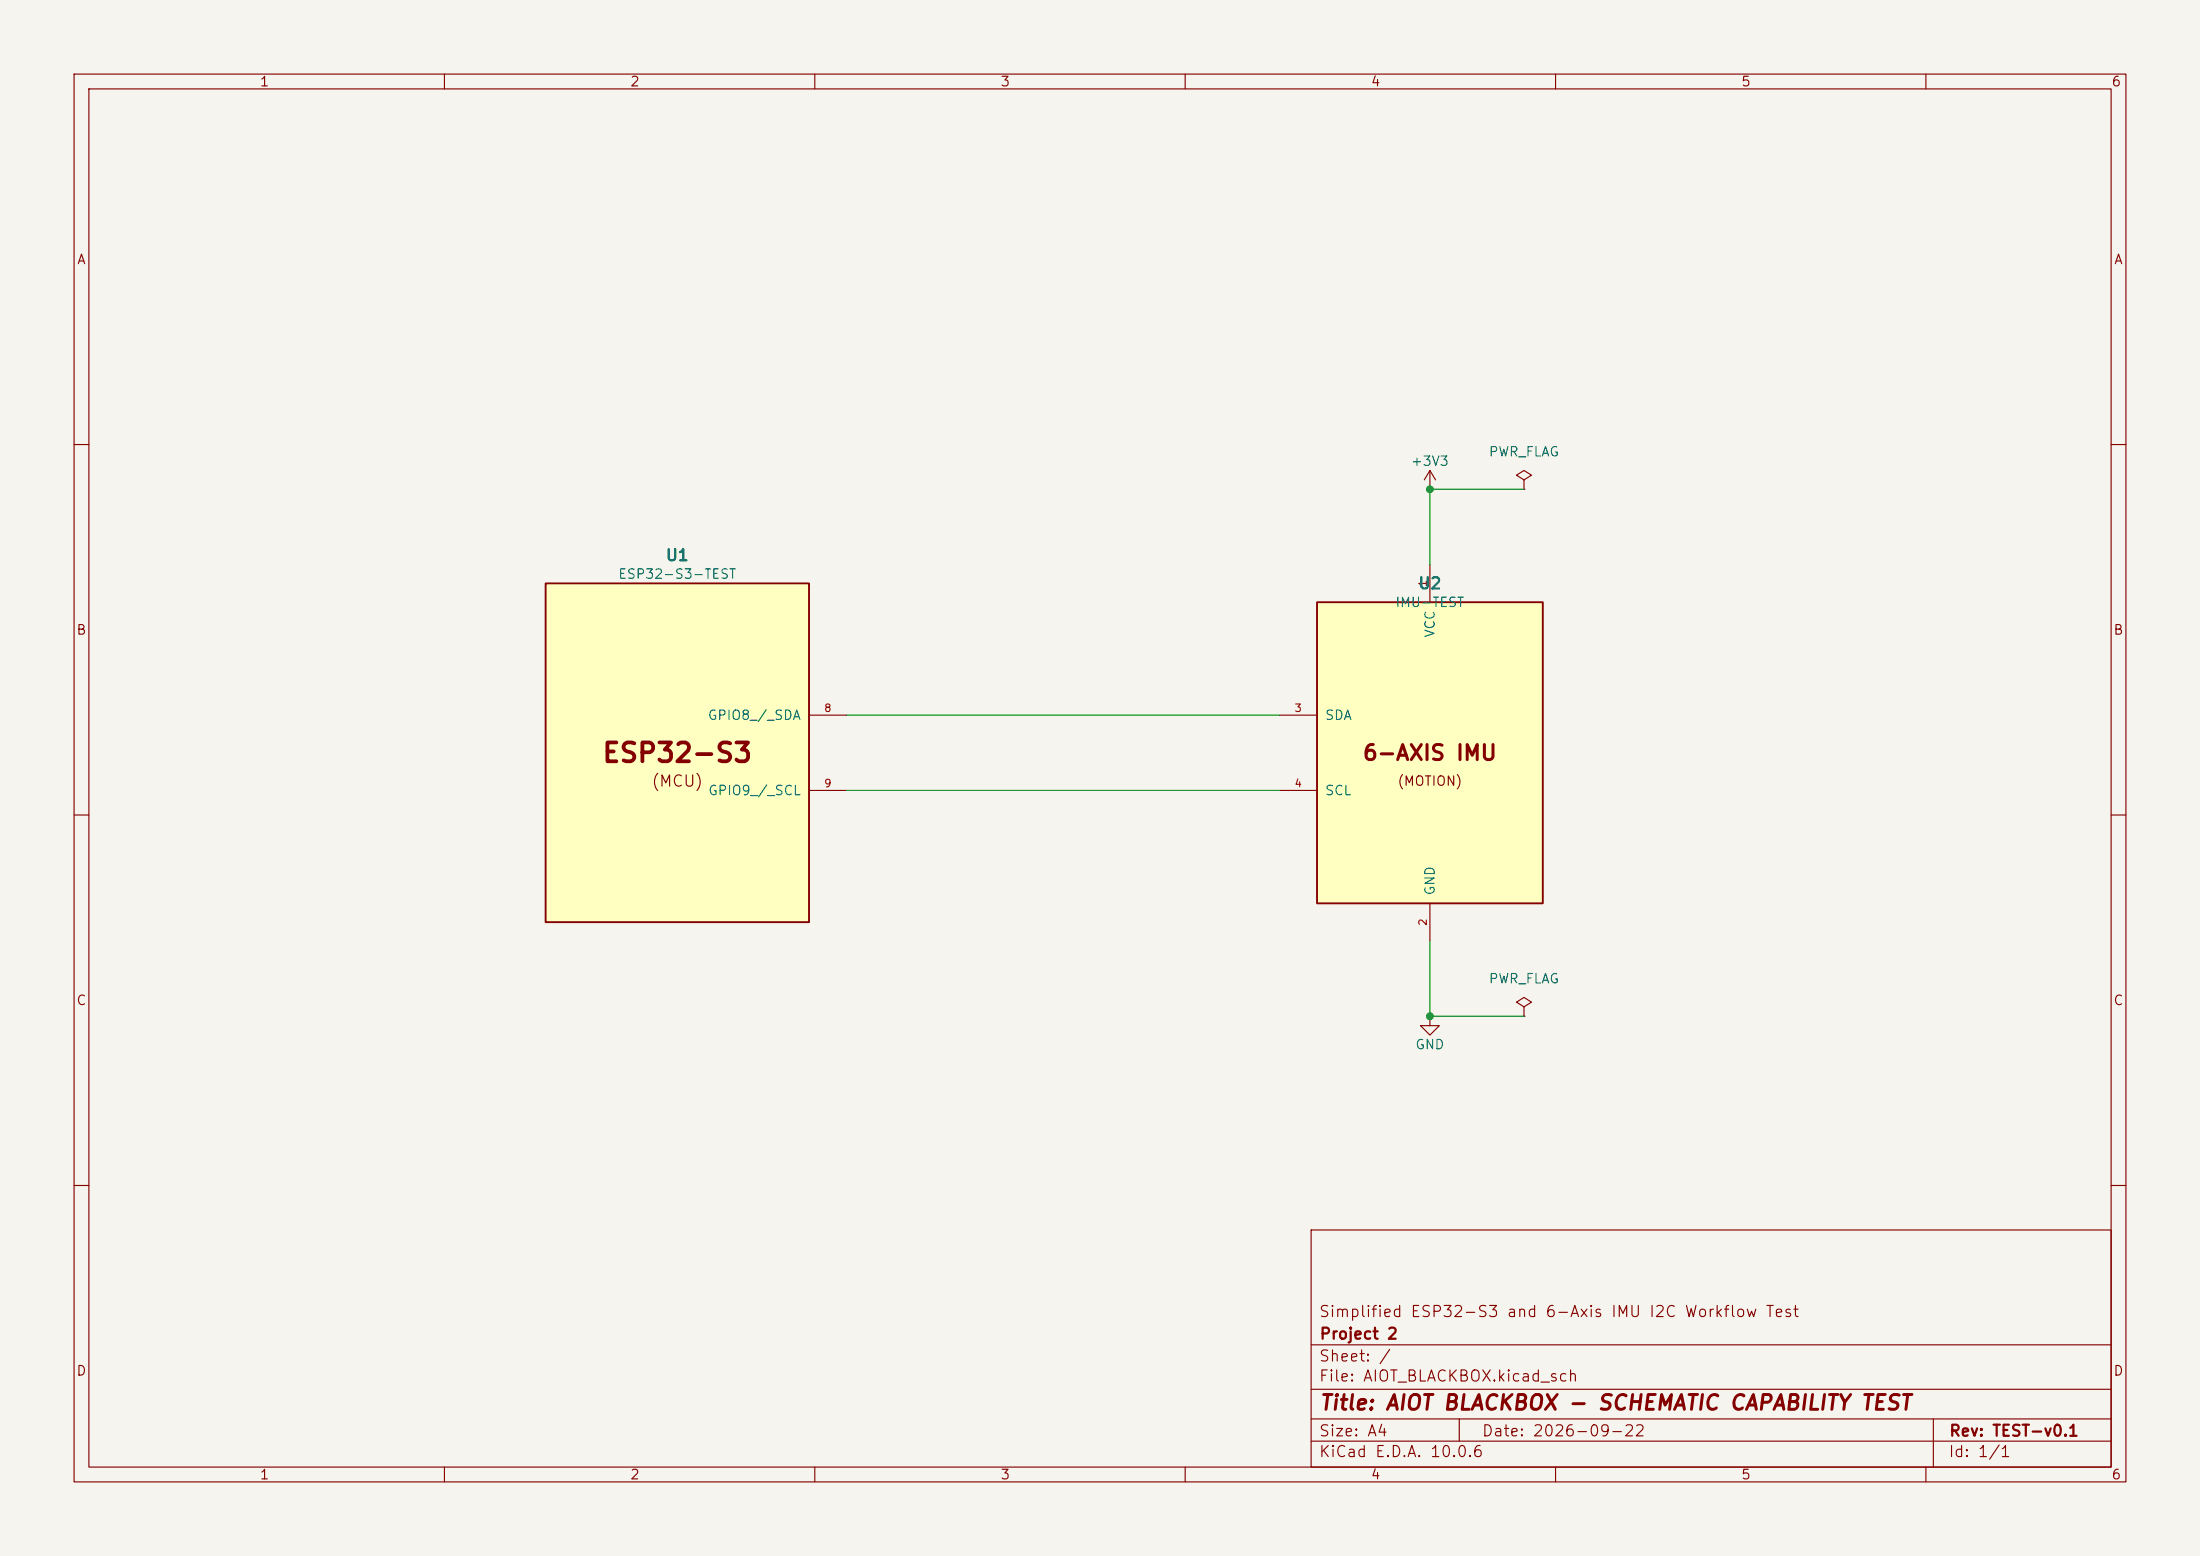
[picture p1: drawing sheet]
(kicad_sch
 (version 20260306)
 (generator "eeschema")
 (generator_version "10.0")
 (paper "A4")
 (title_block
  (title "AIOT BLACKBOX - SCHEMATIC CAPABILITY TEST")
  (date "2026-09-22")
  (rev "TEST-v0.1")
  (company "Project 2")
  (comment 1 "Simplified ESP32-S3 and 6-Axis IMU I2C Workflow Test"))
 (lib_symbols
  (symbol "ESP32-S3-TEST"
   (pin_names
    (offset 1.016)) (exclude_from_sim no) (in_bom yes) (on_board yes)
   (duplicate_pin_numbers_are_jumpers no)
   (property "Reference" "U" (at 0 26.67 0) (effects (font (size 1.524 1.524)
    (bold yes))))
   (property "Value" "ESP32-S3-TEST" (at 0 24.13 0) (effects (font (size 1.27 1.27))))
   (property "Footprint" "" (at 0 0 0) (hide yes) (effects (font (size 1.27 1.27))))
   (property "Datasheet" "" (at 0 0 0) (hide yes) (effects (font (size 1.27 1.27))))
   (property "Description" "Simplified ESP32-S3 test symbol" (at 0 0 0) (hide yes) (effects (font (size 1.27 1.27))))
   (symbol "ESP32-S3-TEST_0_1"
    (rectangle (start -17.78 22.86) (end 17.78 -22.86) (stroke (width 0.254) (type default)) (fill (type background)))
    (text "ESP32-S3" (at 0 0 0) (effects (font (size 2.54 2.54)
    (bold yes))))
    (text "(MCU)" (at 0 -3.81 0) (effects (font (size 1.524 1.524)))))
   (symbol "ESP32-S3-TEST_1_1"
    (pin bidirectional line (at 22.86 5.08 180) (length 5.08) (name "GPIO8 / SDA" (effects (font (size 1.27 1.27)))) (number "8" (effects (font (size 1.016 1.016)))))
    (pin bidirectional line (at 22.86 -5.08 180) (length 5.08) (name "GPIO9 / SCL" (effects (font (size 1.27 1.27)))) (number "9" (effects (font (size 1.016 1.016))))))
   (embedded_fonts no))
  (symbol "IMU-TEST"
   (pin_names
    (offset 1.016)) (exclude_from_sim no) (in_bom yes) (on_board yes)
   (duplicate_pin_numbers_are_jumpers no)
   (property "Reference" "U" (at 0 24.13 0) (effects (font (size 1.524 1.524)
    (bold yes))))
   (property "Value" "IMU-TEST" (at 0 21.59 0) (effects (font (size 1.27 1.27))))
   (property "Footprint" "" (at 0 0 0) (hide yes) (effects (font (size 1.27 1.27))))
   (property "Datasheet" "" (at 0 0 0) (hide yes) (effects (font (size 1.27 1.27))))
   (property "Description" "Simplified 6-axis IMU test symbol" (at 0 0 0) (hide yes) (effects (font (size 1.27 1.27))))
   (symbol "IMU-TEST_0_1"
    (rectangle (start -15.24 20.32) (end 15.24 -20.32) (stroke (width 0.254) (type default)) (fill (type background)))
    (text "6-AXIS IMU" (at 0 0 0) (effects (font (size 2.032 2.032)
    (bold yes))))
    (text "(MOTION)" (at 0 -3.81 0) (effects (font (size 1.27 1.27)))))
   (symbol "IMU-TEST_1_1"
    (pin power_in line (at 0 25.4 270) (length 5.08) (name "VCC" (effects (font (size 1.27 1.27)))) (number "1" (effects (font (size 1.016 1.016)))))
    (pin power_in line (at 0 -25.4 90) (length 5.08) (name "GND" (effects (font (size 1.27 1.27)))) (number "2" (effects (font (size 1.016 1.016)))))
    (pin bidirectional line (at -20.32 5.08 0) (length 5.08) (name "SDA" (effects (font (size 1.27 1.27)))) (number "3" (effects (font (size 1.016 1.016)))))
    (pin input line (at -20.32 -5.08 0) (length 5.08) (name "SCL" (effects (font (size 1.27 1.27)))) (number "4" (effects (font (size 1.016 1.016))))))
   (embedded_fonts no))
  (symbol "power:+3V3"
  (power global)
  (pin_numbers (hide yes))
  (pin_names
   (offset 0) (hide yes))
  (exclude_from_sim no)
  (in_bom yes)
  (on_board yes)
  (in_pos_files yes)
  (duplicate_pin_numbers_are_jumpers no)
  (property "Reference" "#PWR" (at 0 -3.81 0) (show_name no) (do_not_autoplace no) (hide yes) (effects (font (size 1.27 1.27))))
  (property "Value" "+3V3" (at 0 3.556 0) (show_name no) (do_not_autoplace no) (effects (font (size 1.27 1.27))))
  (property "Footprint" "" (at 0 0 0) (show_name no) (do_not_autoplace no) (hide yes) (effects (font (size 1.27 1.27))))
  (property "Datasheet" "" (at 0 0 0) (show_name no) (do_not_autoplace no) (hide yes) (effects (font (size 1.27 1.27))))
  (property "Description" "Power symbol creates a global label with name \"+3V3\"" (at 0 0 0) (show_name no) (do_not_autoplace no) (hide yes) (effects (font (size 1.27 1.27))))
  (symbol "+3V3_0_1"
   (polyline (pts (xy -0.762 1.27) (xy 0 2.54)) (stroke (width 0) (type default)) (fill (type none)))
   (polyline (pts (xy 0 2.54) (xy 0.762 1.27)) (stroke (width 0) (type default)) (fill (type none)))
   (polyline (pts (xy 0 0) (xy 0 2.54)) (stroke (width 0) (type default)) (fill (type none))))
  (symbol "+3V3_1_1"
   (pin power_in line (at 0 0 90) (length 0) (name "" (effects (font (size 1.27 1.27)))) (number "1" (effects (font (size 1.27 1.27))))))
  (embedded_fonts no))
  (symbol "power:GND"
  (power global)
  (pin_numbers (hide yes))
  (pin_names
   (offset 0) (hide yes))
  (exclude_from_sim no)
  (in_bom yes)
  (on_board yes)
  (in_pos_files yes)
  (duplicate_pin_numbers_are_jumpers no)
  (property "Reference" "#PWR" (at 0 -6.35 0) (show_name no) (do_not_autoplace no) (hide yes) (effects (font (size 1.27 1.27))))
  (property "Value" "GND" (at 0 -3.81 0) (show_name no) (do_not_autoplace no) (effects (font (size 1.27 1.27))))
  (property "Footprint" "" (at 0 0 0) (show_name no) (do_not_autoplace no) (hide yes) (effects (font (size 1.27 1.27))))
  (property "Datasheet" "" (at 0 0 0) (show_name no) (do_not_autoplace no) (hide yes) (effects (font (size 1.27 1.27))))
  (property "Description" "Power symbol creates a global label with name \"GND\" , ground" (at 0 0 0) (show_name no) (do_not_autoplace no) (hide yes) (effects (font (size 1.27 1.27))))
  (symbol "GND_0_1"
   (polyline (pts (xy 0 0) (xy 0 -1.27) (xy 1.27 -1.27) (xy 0 -2.54) (xy -1.27 -1.27) (xy 0 -1.27)) (stroke (width 0) (type default)) (fill (type none))))
  (symbol "GND_1_1"
   (pin power_in line (at 0 0 270) (length 0) (name "" (effects (font (size 1.27 1.27)))) (number "1" (effects (font (size 1.27 1.27))))))
  (embedded_fonts no))
  (symbol "power:PWR_FLAG"
  (power global)
  (pin_numbers (hide yes))
  (pin_names
   (offset 0) (hide yes))
  (exclude_from_sim no)
  (in_bom yes)
  (on_board yes)
  (in_pos_files yes)
  (duplicate_pin_numbers_are_jumpers no)
  (property "Reference" "#FLG" (at 0 1.905 0) (show_name no) (do_not_autoplace no) (hide yes) (effects (font (size 1.27 1.27))))
  (property "Value" "PWR_FLAG" (at 0 3.81 0) (show_name no) (do_not_autoplace no) (effects (font (size 1.27 1.27))))
  (property "Footprint" "" (at 0 0 0) (show_name no) (do_not_autoplace no) (hide yes) (effects (font (size 1.27 1.27))))
  (property "Datasheet" "" (at 0 0 0) (show_name no) (do_not_autoplace no) (hide yes) (effects (font (size 1.27 1.27))))
  (property "Description" "Special symbol for telling ERC where power comes from" (at 0 0 0) (show_name no) (do_not_autoplace no) (hide yes) (effects (font (size 1.27 1.27))))
  (symbol "PWR_FLAG_0_0"
   (pin power_out line (at 0 0 90) (length 0) (name "" (effects (font (size 1.27 1.27)))) (number "1" (effects (font (size 1.27 1.27))))))
  (symbol "PWR_FLAG_0_1"
   (polyline (pts (xy 0 0) (xy 0 1.27) (xy -1.016 1.905) (xy 0 2.54) (xy 1.016 1.905) (xy 0 1.27)) (stroke (width 0) (type default)) (fill (type none))))
  (embedded_fonts no)))
 (wire
  (pts (xy 114.3 96.52) (xy 172.72 96.52))
  (stroke (width 0) (type solid)))
 (wire
  (pts (xy 114.3 106.68) (xy 172.72 106.68))
  (stroke (width 0) (type solid)))
 (wire
  (pts (xy 193.04 76.2) (xy 193.04 66.04))
  (stroke (width 0) (type solid)))
 (wire
  (pts (xy 193.04 127) (xy 193.04 137.16))
  (stroke (width 0) (type solid)))
 (wire
  (pts (xy 193.04 66.04) (xy 205.74 66.04))
  (stroke (width 0) (type solid)))
 (wire
  (pts (xy 193.04 137.16) (xy 205.74 137.16))
  (stroke (width 0) (type solid)))
 (junction
  (at 193.04 66.04)
  (diameter 0)
  (color 0 0 0 0))
 (junction
  (at 193.04 137.16)
  (diameter 0)
  (color 0 0 0 0))
 (symbol
  (lib_id "ESP32-S3-TEST")
  (at 91.44 101.6 0)
  (unit 1)
  (exclude_from_sim no)
  (in_bom yes)
  (on_board yes)
  (dnp no)
  (property "Reference" "U1" (at 91.44 74.93 0) (effects (font (size 1.524 1.524)
    (bold yes))))
  (property "Value" "ESP32-S3-TEST" (at 91.44 77.47 0) (effects (font (size 1.27 1.27))))
  (property "Footprint" "" (at 91.44 101.6 0) (hide yes) (effects (font (size 1.27 1.27))))
  (property "Datasheet" "" (at 91.44 101.6 0) (hide yes) (effects (font (size 1.27 1.27))))
  (property "Description" "Simplified ESP32-S3 test symbol" (at 91.44 101.6 0) (hide yes) (effects (font (size 1.27 1.27))))
  (pin "8")
  (pin "9"))
 (symbol
  (lib_id "IMU-TEST")
  (at 193.04 101.6 0)
  (unit 1)
  (exclude_from_sim no)
  (in_bom yes)
  (on_board yes)
  (dnp no)
  (property "Reference" "U2" (at 193.04 78.74 0) (effects (font (size 1.524 1.524)
    (bold yes))))
  (property "Value" "IMU-TEST" (at 193.04 81.28 0) (effects (font (size 1.27 1.27))))
  (property "Footprint" "" (at 193.04 101.6 0) (hide yes) (effects (font (size 1.27 1.27))))
  (property "Datasheet" "" (at 193.04 101.6 0) (hide yes) (effects (font (size 1.27 1.27))))
  (property "Description" "Simplified 6-axis IMU test symbol" (at 193.04 101.6 0) (hide yes) (effects (font (size 1.27 1.27))))
  (pin "1")
  (pin "2")
  (pin "3")
  (pin "4"))
 (symbol
  (lib_id "power:+3V3")
  (at 193.04 66.04 0)
  (unit 1)
  (exclude_from_sim no)
  (in_bom yes)
  (on_board yes)
  (dnp no)
  (property "Reference" "#PWR01" (at 193.04 69.85 0) (hide yes) (effects (font (size 1.27 1.27))))
  (property "Value" "+3V3" (at 193.04 62.23 0) (effects (font (size 1.27 1.27))))
  (property "Footprint" "" (at 193.04 66.04 0) (hide yes) (effects (font (size 1.27 1.27))))
  (property "Datasheet" "" (at 193.04 66.04 0) (hide yes) (effects (font (size 1.27 1.27))))
  (property "Description" "Power symbol creates a global label with name \"+3V3\"" (at 193.04 66.04 0) (hide yes) (effects (font (size 1.27 1.27))))
  (pin "1"))
 (symbol
  (lib_id "power:PWR_FLAG")
  (at 205.74 66.04 0)
  (unit 1)
  (exclude_from_sim no)
  (in_bom yes)
  (on_board yes)
  (dnp no)
  (property "Reference" "#FLG01" (at 205.74 67.945 0) (hide yes) (effects (font (size 1.27 1.27))))
  (property "Value" "PWR_FLAG" (at 205.74 60.96 0) (effects (font (size 1.27 1.27))))
  (property "Footprint" "" (at 205.74 66.04 0) (hide yes) (effects (font (size 1.27 1.27))))
  (property "Datasheet" "" (at 205.74 66.04 0) (hide yes) (effects (font (size 1.27 1.27))))
  (property "Description" "Special symbol for telling ERC where power comes from" (at 205.74 66.04 0) (hide yes) (effects (font (size 1.27 1.27))))
  (pin "1"))
 (symbol
  (lib_id "power:GND")
  (at 193.04 137.16 0)
  (unit 1)
  (exclude_from_sim no)
  (in_bom yes)
  (on_board yes)
  (dnp no)
  (property "Reference" "#PWR02" (at 193.04 143.51 0) (hide yes) (effects (font (size 1.27 1.27))))
  (property "Value" "GND" (at 193.04 140.97 0) (effects (font (size 1.27 1.27))))
  (property "Footprint" "" (at 193.04 137.16 0) (hide yes) (effects (font (size 1.27 1.27))))
  (property "Datasheet" "" (at 193.04 137.16 0) (hide yes) (effects (font (size 1.27 1.27))))
  (property "Description" "Power symbol creates a global label with name \"GND\" , ground" (at 193.04 137.16 0) (hide yes) (effects (font (size 1.27 1.27))))
  (pin "1"))
 (symbol
  (lib_id "power:PWR_FLAG")
  (at 205.74 137.16 0)
  (unit 1)
  (exclude_from_sim no)
  (in_bom yes)
  (on_board yes)
  (dnp no)
  (property "Reference" "#FLG02" (at 205.74 139.065 0) (hide yes) (effects (font (size 1.27 1.27))))
  (property "Value" "PWR_FLAG" (at 205.74 132.08 0) (effects (font (size 1.27 1.27))))
  (property "Footprint" "" (at 205.74 137.16 0) (hide yes) (effects (font (size 1.27 1.27))))
  (property "Datasheet" "" (at 205.74 137.16 0) (hide yes) (effects (font (size 1.27 1.27))))
  (property "Description" "Special symbol for telling ERC where power comes from" (at 205.74 137.16 0) (hide yes) (effects (font (size 1.27 1.27))))
  (pin "1"))
 (sheet_instances
  (path ""
   (page "1")))
 (embedded_fonts no))
